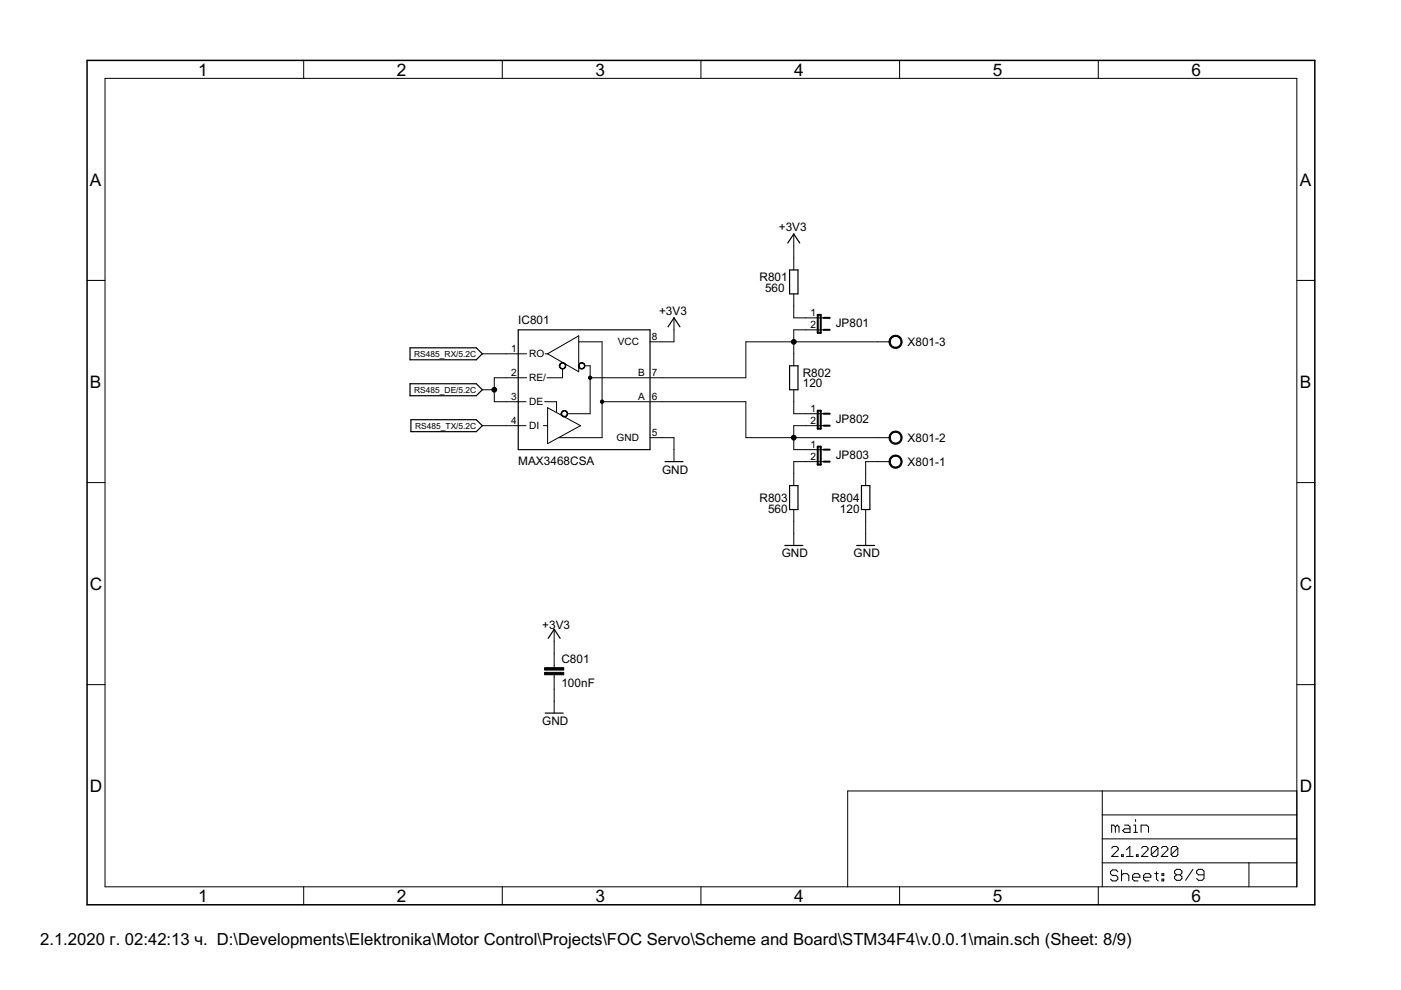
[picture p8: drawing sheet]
<svg xmlns="http://www.w3.org/2000/svg" width="297mm" height="210mm" viewBox="0 0 297 210" stroke-linecap="round" stroke-linejoin="round" font-family="sans-serif">
<g fill="#000" stroke="#000" stroke-width=".25">
<path d="M167.4 57.2v5.1zM168.3 49.6l-1.3 1.9zM167.4 57.2h1.8zM168.3 49.6l1.3 1.9zM86.9 73.7v2.6zM86.9 76.3h14.1zM86.9 73.7h14.1zM102.3 75l-1.3 1.3zM101 73.7l1.3 1.3zM109.9 69.9h27.9zM109.9 69.9v5.1zM137.8 69.9v25.4z"/>
<path d="M142.9 67.4l-1.3 1.9zM142.9 67.4l1.3 1.9zM167.4 77.6v5zM167.4 77.6h1.8zM169.2 57.2v5.1zM167.4 62.3h1.8zM86.9 81.4v2.5zM87.1 89v2.5zM86.9 83.9h14.1zM86.9 81.4h14.1zM87.1 91.5h13.9zM87.1 89h13.9z"/>
<path d="M102.3 82.6l-1.3 1.3zM101 81.4l1.3 1.2zM102.3 90.3l-1.3 1.2zM101 89l1.3 1.3zM109.9 75v5.1zM109.9 80.1v5.1zM109.9 85.2v5.1zM109.9 90.3v5zM109.9 95.3h27.9zM141 97.9h3.8zM169.2 77.6v5zM167.4 82.6h1.8z"/>
<path d="M166.4 115.7h3.8zM167.4 103v5zM169.2 103v5zM167.4 103h1.8zM167.4 108h1.8zM181.6 115.7h3.8zM182.6 103v5zM184.4 103v5zM182.6 103h1.8zM182.6 108h1.8zM117.5 133.4l-1.3 1.9zM117.5 133.4l1.3 1.9z"/>
<path d="M115.6 151.2h3.8z"/>
</g>
<g fill="#000" stroke="#000" stroke-width=".21">
<path d="M22.3 16.6v171.4zM64.4 12.8v3.8zM106.5 12.8v3.8zM148.6 12.8v3.8zM190.7 12.8v3.8zM232.9 12.8v3.8zM22.3 16.6h252.7zM18.5 59.5h3.8zM168.3 54.7v2.5zM168.3 49.6v2.6zM168.3 52.2v2.5zM275 59.5h3.8z"/>
<path d="M102.3 75h5zM107.3 75h2.6zM109.9 75h1.8zM115.6 75h.5zM116.1 75l6.6-3.8zM122.7 71.2v1.3zM122.7 72.5v6.3zM116.1 75l6.6 3.8zM122.7 72.5h5zM125.1 77.6v2.5zM124.1 77.6h1zM127.7 72.5v12.7z"/>
<path d="M137.8 72.5h2.6zM140.4 72.5h2.5zM142.9 67.4v2.5zM142.9 69.9v2.6zM158.1 72.5h10.2zM168.3 75v2.6zM168.3 62.3v2.6zM168.3 72.5v2.5zM168.3 69.9v2.6zM168.3 64.9v2.5zM168.3 67.4h2.5zM170.8 67.4h2.6z"/>
<path d="M170.8 69.9h2.6zM168.3 69.9h2.5zM173.4 67.4h1.2zM173.4 69.9h1.2zM186.1 72.5h2.5zM168.3 72.5h17.8zM102.3 82.6h2.5zM102.3 90.3h5zM104.8 80.1v2.5zM104.8 82.6v2.6zM104.8 85.2h2.5zM107.3 80.1h2.6z"/>
<path d="M107.3 85.2h2.6zM107.3 90.3h2.6zM104.8 80.1h2.5zM109.9 80.1h1.8zM109.9 90.3h1.6zM109.9 85.2h1.6zM115.2 90.3h.9zM115.5 85.2h2.5zM116 80.1h3.3zM116.1 90.3v3.8zM116.1 86.4v3.9zM116.1 86.4l7 3.9z"/>
<path d="M118 85.2v2.3zM118.5 92.8h9.2zM119.3 78.2v1.9zM120.4 87.7h4.7zM116.1 94.1l7-3.8zM125.1 80.1v7.6zM127.7 85.2h10zM127.7 85.2v7.6zM125.1 80.1h12.6zM137.8 80.1h2.6zM137.8 85.2h2.6zM137.8 92.8h2.6z"/>
<path d="M140.4 80.1h17.7zM140.4 85.2h17.7zM140.4 92.8h2.5zM142.9 95.3v2.6zM142.9 92.8v2.5zM158.1 72.5v7.6zM158.1 85.2v7.6zM158.1 92.8h10.2zM168.3 82.6v2.6zM168.3 85.2v2.5zM168.3 90.3v2.5zM168.3 92.8v2.5z"/>
<path d="M168.3 97.9v2.5zM170.8 95.3h2.6zM170.8 97.9h2.6zM170.8 87.7h2.6zM170.8 90.3h2.6zM168.3 87.7h2.5zM168.3 90.3h2.5zM168.3 95.3h2.5zM168.3 97.9h2.5zM173.4 95.3h1.2zM173.4 97.9h1.2zM173.4 87.7h1.2z"/>
<path d="M173.4 90.3h1.2zM183.5 97.9v2.5zM186.1 97.9h2.5zM186.1 92.8h2.5zM168.3 92.8h17.8zM183.5 97.9h2.6zM18.5 102.3h3.8zM168.3 100.4v2.6zM168.3 108v2.6zM168.3 113.1v2.6zM168.3 110.6v2.5zM183.5 100.4v2.6z"/>
<path d="M183.5 108v2.6zM183.5 113.1v2.6zM183.5 110.6v2.5zM275 102.3h3.8zM117.5 138.5v2.6zM117.5 133.4v2.6zM117.5 136v2.5zM18.5 145.2h3.8zM117.5 143.6v2.5zM117.5 141.1v.5zM117.5 143.1v.5zM117.5 148.7v2.5z"/>
<path d="M117.5 146.1v2.6zM275 145.2h3.8zM179.7 167.7h54zM233.7 167.7h41.3zM233.7 177.9h41.3zM233.7 172.8v5.1zM233.7 172.8h41.3zM233.7 167.7v5.1zM235.7 174.9v1.6zM235.7 174.9h.4zM236 179.5l-.3 .3zM236.1 174.9l.4 .4z"/>
<path d="M236.5 175.3v1.2zM236.5 175.3l.4-.4zM236 179.5h.7zM236.9 174.9l.4 .4zM236.7 179.5l.4 .3zM237.3 175.3v1.2zM238 176.1l.4-.4zM238.4 174.9h.8zM238 176.1l.4 .4zM238.4 175.7h1.2zM239.2 174.9l.4 .4zM239.5 179.5v2.1z"/>
<path d="M239.6 175.3v1.2zM238.4 176.5h1.2zM240.4 174.9h.4zM240.4 176.5h.8zM240.8 174.9v1.6zM240.8 173.8v.4zM241.9 174.9v1.6zM241.9 174.9h1.2zM242.4 179.5l-.4 .3zM242.4 179.5h.7zM243.1 174.9l.4 .4zM243.1 179.5l.3 .3z"/>
<path d="M243.5 175.3v1.2zM244.5 179.5l-.4 .3zM244.5 179.5h.7zM245.2 179.5l.3 .3zM245.5 179.8v1.4zM246.5 179.5l-.3 .3zM246.5 179.5h.8zM247.3 179.5l.3 .3zM248.7 179.5l-.4 .3zM248.7 179.5h.7zM249.4 179.5l.3 .3zM249.7 179.8v1.4z"/>
<path d="M275 172.8v5.1zM275 167.7v5.1zM22.3 188h252.7zM64.4 188v3.8zM106.5 188v3.8zM148.6 188v3.8zM179.7 167.7v20.3zM190.7 188v3.8zM232.9 188v3.8zM233.7 182.9v5.1zM233.7 177.9v5zM235.4 184.8v.4z"/>
<path d="M235.4 185.2l.4 .4zM237.1 180.2l-1.4 1.4zM235.4 184.8l.4-.4zM235.8 185.6h.8zM235.4 186.4l.4 .4zM235.8 184.4h.8zM236.6 185.6l.4 .4zM235.8 186.8h.8zM236.6 184.4l.4 .4zM237 186v.4zM237 186.4l-.4 .4zM235.7 181.6h1.4z"/>
<path d="M237.1 179.8v.4zM237.8 181.2v.4zM237.8 181.2h.3zM237.8 184.4v2.4zM237.8 185.6l.4-.4zM238.1 181.2v.4zM237.8 181.6h.3zM238.2 185.2h.8zM238.8 180.2l.7-.7zM238.8 181.6h1.4zM239 185.2l.3 .4zM239.3 185.6v1.2z"/>
<path d="M240.1 185.6v.8zM240.1 185.6l.4-.4zM240.1 186.4l.4 .4zM240.5 185.2h.8zM240.9 181.2v.4zM240.9 181.2h.4zM240.5 186.8h.8zM241.3 185.2l.4 .4zM241.3 181.2v.4zM240.9 181.6h.4zM241.7 185.6v.4zM240.1 186h1.6z"/>
<path d="M243.4 180.2l-1.4 1.4zM242.5 185.6v.8zM242.5 185.6l.3-.4zM242.5 186.4l.3 .4zM242.8 185.2h.8zM242 181.6h1.4zM243.4 179.8v.4zM242.8 186.8h.8zM243.6 185.2l.4 .4zM244 185.6v.4zM242.5 186h1.5zM244.1 179.8v1.4z"/>
<path d="M244.1 181.2l1.4-1.4zM244.1 181.2l.4 .4zM244.8 185.2h.8zM244.5 181.6h.7zM245.2 184.8v1.6zM245.2 186.4l.4 .4zM245.5 181.2l-.3 .4zM247.6 180.2l-1.4 1.4zM246.4 185.2h.3zM246.4 185.2v.4zM246.4 186.4h.3zM246.4 186.4v.4z"/>
<path d="M246.7 185.2v.4zM246.4 185.6h.3zM246.7 186.4v.4zM246.4 186.8h.3zM246.2 181.6h1.4zM247.6 179.8v.4zM248.3 179.8v1.4zM248.3 181.2l1.4-1.4zM248.3 181.2l.4 .4zM249 184.7l.4-.4zM249 185.9v.4zM249 185.9l.4-.4z"/>
<path d="M249 184.7v.4zM248.7 181.6h.7zM249.4 184.3h.8zM249 186.3l.4 .3zM249 185.1l.4 .4zM249.4 185.5h.8zM249.7 181.2l-.3 .4zM250.2 184.3l.4 .4zM250.2 185.5l.4 .4zM249.4 186.6h.8zM250.6 184.7v.4zM250.2 185.5l.4-.4z"/>
<path d="M250.6 185.9v.4zM250.2 186.6l.4-.3zM252.9 184.3l-1.5 2.3zM253.7 186.3l.4 .3zM253.7 184.7v.4zM253.7 185.1l.4 .4zM254.1 186.6h.8zM253.7 184.7l.4-.4zM254.1 185.5h1.2zM254.9 186.6l.4-.3zM254.1 184.3h.8zM255.3 184.7v1.6z"/>
<path d="M254.9 184.3l.4 .4zM264.8 182.9v5.1zM264.8 182.9h10.2zM233.7 182.9h31.1zM275 182.9v5.1zM275 177.9v5zM275 16.6v171.4z"/>
<path d="M118.7 77.1a.7 .7 0 0 1 1.2 .1 .7 .7 0 0 1-.4 1 .7 .7 0 0 1-.9-.6h.1a.57 .57 0 0 1 .8-.6 .57 .57 0 0 1 .2 .9 .57 .57 0 0 1-1-.2l-.1-.1z" fill-rule="evenodd"/>
<path d="M122.8 77.1a.7 .7 0 0 1 1.1 .1 .7 .7 0 0 1-.4 1 .7 .7 0 0 1-.9-.6h.2a.57 .57 0 0 1 .7-.6 .57 .57 0 0 1 .2 .9 .57 .57 0 0 1-.9-.2l-.2-.1z" fill-rule="evenodd"/>
<path d="M188.9 71.5a1.39 1.39 0 0 1 2.2 .3 1.39 1.39 0 0 1-.8 2 1.39 1.39 0 0 1-1.8-1.3h.2a1.14 1.14 0 0 1 1.6-1.1 1.14 1.14 0 0 1 .3 1.9 1.14 1.14 0 0 1-1.8-.5l-.1-.3h-.2z" fill-rule="evenodd"/>
<path d="M119.1 87.3a.7 .7 0 0 1 1.1 .1 .7 .7 0 0 1-.4 1 .7 .7 0 0 1-.8-.7h.1a.57 .57 0 0 1 .8-.5 .57 .57 0 0 1 .2 .9 .57 .57 0 0 1-1-.2l-.1-.2z" fill-rule="evenodd"/>
<path d="M188.9 96.9a1.39 1.39 0 0 1 2.2 .3 1.39 1.39 0 0 1-.8 2 1.39 1.39 0 0 1-1.8-1.3h.2a1.14 1.14 0 0 1 1.6-1.1 1.14 1.14 0 0 1 .3 1.9 1.14 1.14 0 0 1-1.8-.6l-.1-.2h-.2z" fill-rule="evenodd"/>
<path d="M188.9 91.8a1.39 1.39 0 0 1 2.2 .3 1.39 1.39 0 0 1-.8 2 1.39 1.39 0 0 1-1.8-1.3h.2a1.14 1.14 0 0 1 1.6-1.1 1.14 1.14 0 0 1 .3 1.9 1.14 1.14 0 0 1-1.8-.5l-.1-.3h-.2z" fill-rule="evenodd"/>
<circle cx="168.3" cy="72.5" r=".51"/>
<circle cx="104.8" cy="82.6" r=".51"/>
<circle cx="125.1" cy="80.1" r=".36"/>
<circle cx="127.7" cy="85.2" r=".36"/>
<circle cx="168.3" cy="92.8" r=".51"/>
</g>
<path d="M18.5 12.8v179zM18.5 12.8h260.3zM18.5 191.8h260.3zM278.8 12.8v179z" fill="#000" stroke="#000" stroke-width=".32"/>
<g fill="#000" stroke="#000" stroke-width=".42">
<path d="M173.4 66.8v3.8zM173.4 70.6h.6zM174 66.8v3.8zM173.4 66.8h.6zM174.6 67.4h1.3zM174.6 69.9h1.3zM173.4 94.7v3.8zM173.4 98.5h.6zM173.4 87.1v3.8zM173.4 90.9h.6zM174 94.7v3.8zM173.4 94.7h.6z"/>
<path d="M174 87.1v3.8zM173.4 87.1h.6zM174.6 95.3h1.3zM174.6 97.9h1.3zM174.6 87.7h1.3zM174.6 90.3h1.3z"/>
</g>
<path d="M115.5 142.6h4v.5h-4zM115.5 141.6h4v.5h-4z" fill="#000" stroke="#000" stroke-width=".21"/>
<g font-size="4.1">
<text x="42" y="16">1</text>
<text x="84.1" y="16">2</text>
<text x="126.3" y="16">3</text>
<text x="168.4" y="16">4</text>
<text x="210.5" y="16">5</text>
<text x="252.6" y="16">6</text>
<text x="19.1" y="39.3">A</text>
<text x="275.6" y="39.3">A</text>
<text x="19.1" y="82.2">B</text>
<text x="275.6" y="82.2">B</text>
<text x="19.1" y="125">C</text>
<text x="275.6" y="125">C</text>
<text x="19.1" y="167.9">D</text>
<text x="275.6" y="167.9">D</text>
<text x="42" y="191.2">1</text>
<text x="84.1" y="191.2">2</text>
<text x="126.3" y="191.2">3</text>
<text x="168.4" y="191.2">4</text>
<text x="210.5" y="191.2">5</text>
<text x="252.6" y="191.2">6</text>
</g>
<text font-size="4" x="8.5" y="200.4">2.1.2020 г. 02:42:13 ч. D:\Developments\Elektronika\Motor Control\Projects\FOC Servo\Scheme and Board\STM34F4\v.0.0.1\main.sch (Sheet: 8/9)</text>
<g font-size="2.8">
<text x="165.1" y="49">+3V3</text>
<text x="161" y="59.6">R801</text>
<text x="162.2" y="61.8">560</text>
<text x="109.9" y="68.7">IC801</text>
<text x="139.7" y="66.8">+3V3</text>
<text x="177.2" y="69.3">JP801</text>
<text x="192.4" y="73.4">X801-3</text>
<text x="170.2" y="82.1">120</text>
<text x="170.2" y="79.9">R802</text>
<text x="177.2" y="89.6">JP802</text>
<text x="192.4" y="93.7">X801-2</text>
<text x="109.9" y="98.5">MAX3468CSA</text>
<text x="140.4" y="100.4">GND</text>
<text x="177.2" y="97.2">JP803</text>
<text x="192.4" y="98.8">X801-1</text>
<text x="161" y="106.5">R803</text>
<text x="176.3" y="106.5">R804</text>
<text x="162.8" y="108.8">560</text>
<text x="178.1" y="108.8">120</text>
<text x="165.8" y="118.2">GND</text>
<text x="181" y="118.2">GND</text>
<text x="115" y="133.4">+3V3</text>
<text x="119" y="140.7">C801</text>
<text x="119" y="145.7">100nF</text>
<text x="115" y="153.7">GND</text>
</g>
<g font-size="2.4">
<text x="171.8" y="67">1</text>
<text x="171.8" y="69.6">2</text>
<text x="108.3" y="74.7">1</text>
<text x="112.2" y="75.8">RO</text>
<text x="131" y="73.2">VCC</text>
<text x="138.2" y="72.1">8</text>
<text x="108.3" y="79.7">2</text>
<text x="112.2" y="80.9">RE/</text>
<text x="135.3" y="79.7">B</text>
<text x="138.2" y="79.7">7</text>
<text x="108.3" y="84.8">3</text>
<text x="108.3" y="89.9">4</text>
<text x="112.2" y="85.9">DE</text>
<text x="135.3" y="84.8">A</text>
<text x="138.2" y="84.8">6</text>
<text x="171.8" y="87.4">1</text>
<text x="171.8" y="89.9">2</text>
<text x="112.2" y="91">DI</text>
<text x="130.7" y="93.6">GND</text>
<text x="138.2" y="92.4">5</text>
<text x="171.8" y="95">1</text>
<text x="171.8" y="97.5">2</text>
</g>
<g font-size="2">
<text x="87.8" y="75.7">RS485_RX/5.2C</text>
<text x="87.8" y="83.3">RS485_DE/5.2C</text>
<text x="88" y="90.9">RS485_TX/5.2C</text>
</g>
</svg>
